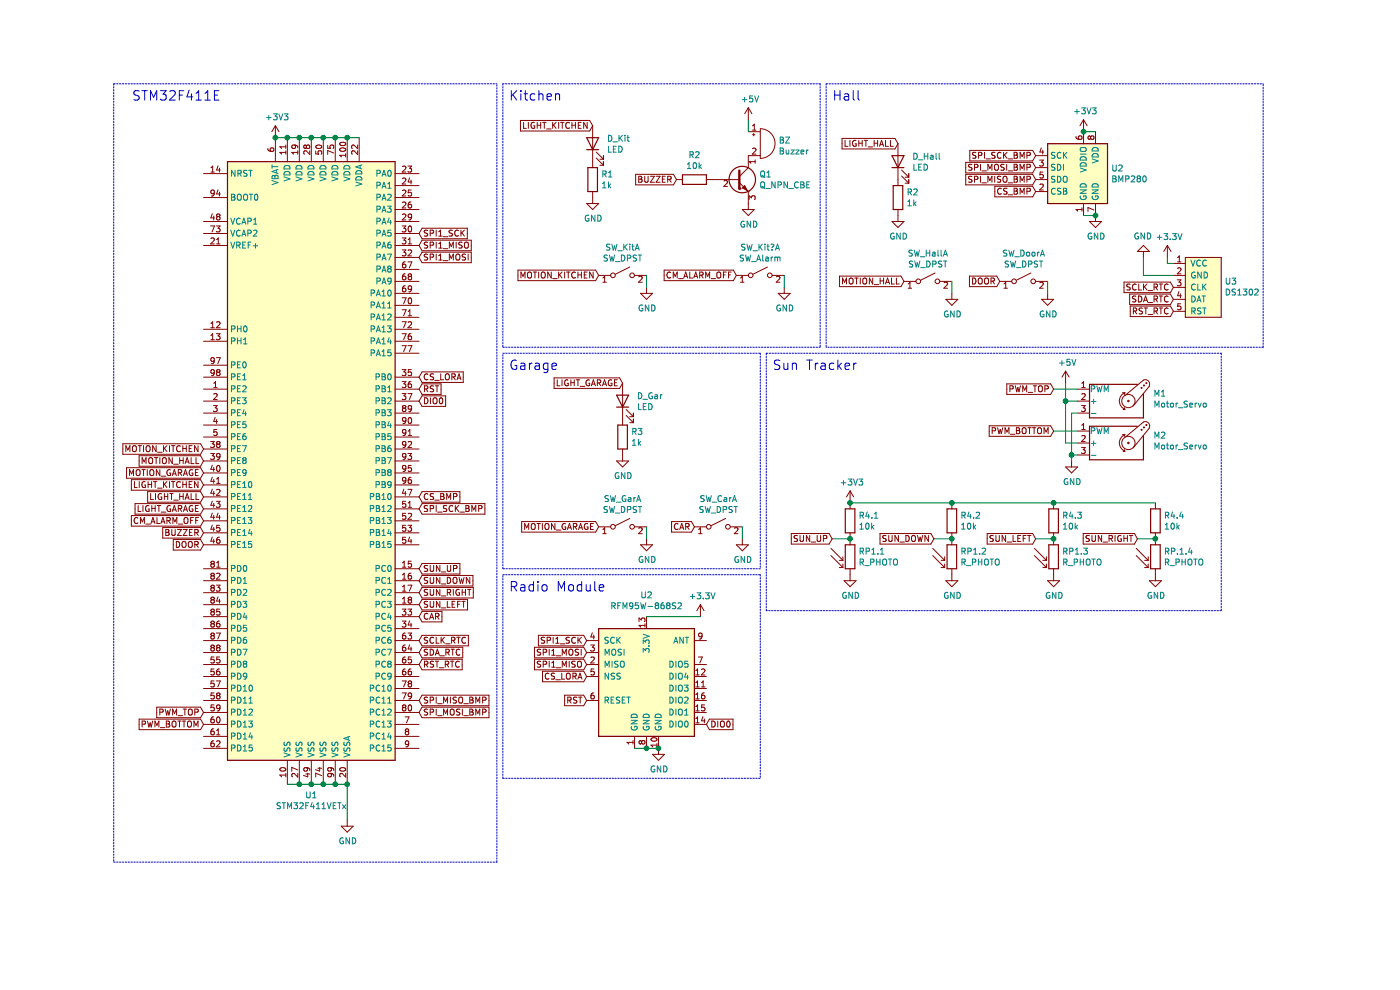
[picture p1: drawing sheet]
EESchema Schematic File Version 4
EELAYER 30 0
EELAYER END
$Descr A4 11693 8268
encoding utf-8
Sheet 1 1
Title ""
Date ""
Rev ""
Comp ""
Comment1 ""
Comment2 ""
Comment3 ""
Comment4 ""
$EndDescr
$Comp
L MCU_ST_STM32F4:STM32F411VETx U1
U 1 1
P 2600 3850
F 0 "U1" H 2600 1061 50  0000 C CNN
F 1 "STM32F411VETx" H 2600 970 50  0000 C CNN
F 2 "Package_QFP:LQFP-100_14x14mm_P0.5mm" H 1900 1350 50  0001 R CNN
F 3 "http://www.st.com/st-web-ui/static/active/en/resource/technical/document/datasheet/DM00115249.pdf" H 2600 3850 50  0001 C CNN
	1    2600 3850
	1    0    0    -1  
$EndComp
$Comp
L Device:LED D_Kit
U 1 1
P 4950 1200
F 0 "D_Kit" V 4989 1082 50  0000 R CNN
F 1 "LED" V 4898 1082 50  0000 R CNN
F 2 "" H 4950 1200 50  0001 C CNN
F 3 "~" H 4950 1200 50  0001 C CNN
	1    4950 1200
	0    -1   -1   0   
$EndComp
$Comp
L Device:R R1
U 1 1
P 4950 1500
F 0 "R1" H 5020 1546 50  0000 L CNN
F 1 "1k" H 5020 1455 50  0000 L CNN
F 2 "" V 4880 1500 50  0001 C CNN
F 3 "~" H 4950 1500 50  0001 C CNN
	1    4950 1500
	1    0    0    -1  
$EndComp
$Comp
L power:GND #PWR?
U 1 1
P 4950 1650
F 0 "#PWR?" H 4950 1400 50  0001 C CNN
F 1 "GND" H 4955 1477 50  0000 C CNN
F 2 "" H 4950 1650 50  0001 C CNN
F 3 "" H 4950 1650 50  0001 C CNN
	1    4950 1650
	1    0    0    -1  
$EndComp
Text GLabel 4950 1050 0    50   Input ~ 0
LIGHT_KITCHEN
$Comp
L Switch:SW_DPST_x2 SW_Kit
U 1 1
P 5200 2300
F 0 "SW_Kit" H 5200 2535 50  0000 C CNN
F 1 "SW_DPST" H 5200 2444 50  0000 C CNN
F 2 "" H 5200 2300 50  0001 C CNN
F 3 "~" H 5200 2300 50  0001 C CNN
	1    5200 2300
	1    0    0    -1  
$EndComp
$Comp
L power:GND #PWR?
U 1 1
P 5400 2400
F 0 "#PWR?" H 5400 2150 50  0001 C CNN
F 1 "GND" H 5405 2227 50  0000 C CNN
F 2 "" H 5400 2400 50  0001 C CNN
F 3 "" H 5400 2400 50  0001 C CNN
	1    5400 2400
	1    0    0    -1  
$EndComp
Wire Wire Line
	5400 2300 5400 2400
Text GLabel 5000 2300 0    50   Input ~ 0
MOTION_KITCHEN
$Comp
L Device:LED D_Hall
U 1 1
P 7500 1350
F 0 "D_Hall" V 7539 1232 50  0000 R CNN
F 1 "LED" V 7448 1232 50  0000 R CNN
F 2 "" H 7500 1350 50  0001 C CNN
F 3 "~" H 7500 1350 50  0001 C CNN
	1    7500 1350
	0    -1   -1   0   
$EndComp
$Comp
L Device:R R2
U 1 1
P 7500 1650
F 0 "R2" H 7570 1696 50  0000 L CNN
F 1 "1k" H 7570 1605 50  0000 L CNN
F 2 "" V 7430 1650 50  0001 C CNN
F 3 "~" H 7500 1650 50  0001 C CNN
	1    7500 1650
	1    0    0    -1  
$EndComp
$Comp
L power:GND #PWR?
U 1 1
P 7500 1800
F 0 "#PWR?" H 7500 1550 50  0001 C CNN
F 1 "GND" H 7505 1627 50  0000 C CNN
F 2 "" H 7500 1800 50  0001 C CNN
F 3 "" H 7500 1800 50  0001 C CNN
	1    7500 1800
	1    0    0    -1  
$EndComp
Text GLabel 7500 1200 0    50   Input ~ 0
LIGHT_HALL
$Comp
L Switch:SW_DPST_x2 SW_Hall
U 1 1
P 7750 2350
F 0 "SW_Hall" H 7750 2585 50  0000 C CNN
F 1 "SW_DPST" H 7750 2494 50  0000 C CNN
F 2 "" H 7750 2350 50  0001 C CNN
F 3 "~" H 7750 2350 50  0001 C CNN
	1    7750 2350
	1    0    0    -1  
$EndComp
$Comp
L power:GND #PWR?
U 1 1
P 7950 2450
F 0 "#PWR?" H 7950 2200 50  0001 C CNN
F 1 "GND" H 7955 2277 50  0000 C CNN
F 2 "" H 7950 2450 50  0001 C CNN
F 3 "" H 7950 2450 50  0001 C CNN
	1    7950 2450
	1    0    0    -1  
$EndComp
Wire Wire Line
	7950 2350 7950 2450
Text GLabel 7550 2350 0    50   Input ~ 0
MOTION_HALL
$Comp
L Device:LED D_Gar
U 1 1
P 5200 3350
F 0 "D_Gar" V 5239 3232 50  0000 R CNN
F 1 "LED" V 5148 3232 50  0000 R CNN
F 2 "" H 5200 3350 50  0001 C CNN
F 3 "~" H 5200 3350 50  0001 C CNN
	1    5200 3350
	0    -1   -1   0   
$EndComp
$Comp
L Device:R R3
U 1 1
P 5200 3650
F 0 "R3" H 5270 3696 50  0000 L CNN
F 1 "1k" H 5270 3605 50  0000 L CNN
F 2 "" V 5130 3650 50  0001 C CNN
F 3 "~" H 5200 3650 50  0001 C CNN
	1    5200 3650
	1    0    0    -1  
$EndComp
$Comp
L power:GND #PWR?
U 1 1
P 5200 3800
F 0 "#PWR?" H 5200 3550 50  0001 C CNN
F 1 "GND" H 5205 3627 50  0000 C CNN
F 2 "" H 5200 3800 50  0001 C CNN
F 3 "" H 5200 3800 50  0001 C CNN
	1    5200 3800
	1    0    0    -1  
$EndComp
Text GLabel 5200 3200 0    50   Input ~ 0
LIGHT_GARAGE
$Comp
L Switch:SW_DPST_x2 SW_Gar
U 1 1
P 5200 4400
F 0 "SW_Gar" H 5200 4635 50  0000 C CNN
F 1 "SW_DPST" H 5200 4544 50  0000 C CNN
F 2 "" H 5200 4400 50  0001 C CNN
F 3 "~" H 5200 4400 50  0001 C CNN
	1    5200 4400
	1    0    0    -1  
$EndComp
$Comp
L power:GND #PWR?
U 1 1
P 5400 4500
F 0 "#PWR?" H 5400 4250 50  0001 C CNN
F 1 "GND" H 5405 4327 50  0000 C CNN
F 2 "" H 5400 4500 50  0001 C CNN
F 3 "" H 5400 4500 50  0001 C CNN
	1    5400 4500
	1    0    0    -1  
$EndComp
Wire Wire Line
	5400 4400 5400 4500
Text GLabel 5000 4400 0    50   Input ~ 0
MOTION_GARAGE
$Comp
L Device:Buzzer BZ
U 1 1
P 6350 1200
F 0 "BZ" H 6502 1229 50  0000 L CNN
F 1 "Buzzer" H 6502 1138 50  0000 L CNN
F 2 "" V 6325 1300 50  0001 C CNN
F 3 "~" V 6325 1300 50  0001 C CNN
	1    6350 1200
	1    0    0    -1  
$EndComp
$Comp
L Device:Q_NPN_CBE Q1
U 1 1
P 6150 1500
F 0 "Q1" H 6341 1546 50  0000 L CNN
F 1 "Q_NPN_CBE" H 6341 1455 50  0000 L CNN
F 2 "" H 6350 1600 50  0001 C CNN
F 3 "~" H 6150 1500 50  0001 C CNN
	1    6150 1500
	1    0    0    -1  
$EndComp
$Comp
L power:GND #PWR?
U 1 1
P 6250 1700
F 0 "#PWR?" H 6250 1450 50  0001 C CNN
F 1 "GND" H 6255 1527 50  0000 C CNN
F 2 "" H 6250 1700 50  0001 C CNN
F 3 "" H 6250 1700 50  0001 C CNN
	1    6250 1700
	1    0    0    -1  
$EndComp
$Comp
L Device:R R2
U 1 1
P 5800 1500
F 0 "R2" V 5593 1500 50  0000 C CNN
F 1 "10k" V 5684 1500 50  0000 C CNN
F 2 "" V 5730 1500 50  0001 C CNN
F 3 "~" H 5800 1500 50  0001 C CNN
	1    5800 1500
	0    1    1    0   
$EndComp
$Comp
L power:+5V #PWR?
U 1 1
P 6250 1000
F 0 "#PWR?" H 6250 850 50  0001 C CNN
F 1 "+5V" H 6265 1173 50  0000 C CNN
F 2 "" H 6250 1000 50  0001 C CNN
F 3 "" H 6250 1000 50  0001 C CNN
	1    6250 1000
	1    0    0    -1  
$EndComp
Wire Wire Line
	6250 1000 6250 1100
Text GLabel 5650 1500 0    50   Input ~ 0
BUZZER
$Comp
L Switch:SW_DPST_x2 SW_Kit?
U 1 1
P 6350 2300
F 0 "SW_Kit?" H 6350 2535 50  0000 C CNN
F 1 "SW_Alarm" H 6350 2444 50  0000 C CNN
F 2 "" H 6350 2300 50  0001 C CNN
F 3 "~" H 6350 2300 50  0001 C CNN
	1    6350 2300
	1    0    0    -1  
$EndComp
$Comp
L power:GND #PWR?
U 1 1
P 6550 2400
F 0 "#PWR?" H 6550 2150 50  0001 C CNN
F 1 "GND" H 6555 2227 50  0000 C CNN
F 2 "" H 6550 2400 50  0001 C CNN
F 3 "" H 6550 2400 50  0001 C CNN
	1    6550 2400
	1    0    0    -1  
$EndComp
Wire Wire Line
	6550 2300 6550 2400
Text GLabel 6150 2300 0    50   Input ~ 0
CM_ALARM_OFF
Text Notes 4250 850  0    79   ~ 0
Kitchen\n
Wire Notes Line
	6850 700  6850 2900
$Comp
L Sensor_Pressure:BMP280 U2
U 1 1
P 9050 1500
F 0 "U2" H 9280 1596 50  0000 L CNN
F 1 "BMP280" H 9280 1505 50  0000 L CNN
F 2 "Package_LGA:Bosch_LGA-8_2x2.5mm_P0.65mm_ClockwisePinNumbering" H 9050 800 50  0001 C CNN
F 3 "https://ae-bst.resource.bosch.com/media/_tech/media/datasheets/BST-BMP280-DS001.pdf" H 9050 1500 50  0001 C CNN
	1    9050 1500
	1    0    0    -1  
$EndComp
$Comp
L power:GND #PWR?
U 1 1
P 2900 6850
F 0 "#PWR?" H 2900 6600 50  0001 C CNN
F 1 "GND" H 2905 6677 50  0000 C CNN
F 2 "" H 2900 6850 50  0001 C CNN
F 3 "" H 2900 6850 50  0001 C CNN
	1    2900 6850
	1    0    0    -1  
$EndComp
Wire Wire Line
	2900 6850 2900 6550
Wire Wire Line
	2800 6550 2900 6550
Connection ~ 2900 6550
Wire Wire Line
	2800 6550 2700 6550
Connection ~ 2800 6550
Wire Wire Line
	2700 6550 2600 6550
Connection ~ 2700 6550
Wire Wire Line
	2500 6550 2600 6550
Connection ~ 2600 6550
Wire Wire Line
	2500 6550 2400 6550
Connection ~ 2500 6550
$Comp
L power:+3V3 #PWR?
U 1 1
P 2300 1150
F 0 "#PWR?" H 2300 1000 50  0001 C CNN
F 1 "+3V3" H 2315 1323 50  0000 C CNN
F 2 "" H 2300 1150 50  0001 C CNN
F 3 "" H 2300 1150 50  0001 C CNN
	1    2300 1150
	1    0    0    -1  
$EndComp
Wire Wire Line
	2300 1150 2400 1150
Connection ~ 2300 1150
Wire Wire Line
	2400 1150 2500 1150
Connection ~ 2400 1150
Wire Wire Line
	2500 1150 2600 1150
Connection ~ 2500 1150
Wire Wire Line
	2700 1150 2600 1150
Connection ~ 2600 1150
Wire Wire Line
	2700 1150 2800 1150
Connection ~ 2700 1150
Wire Wire Line
	2800 1150 2900 1150
Connection ~ 2800 1150
Wire Wire Line
	2900 1150 3000 1150
Connection ~ 2900 1150
Text Notes 1100 850  0    79   ~ 0
STM32F411E
Wire Notes Line
	950  700  950  7200
Wire Notes Line
	4150 7200 4150 700 
$Comp
L power:GND #PWR?
U 1 1
P 9150 1800
F 0 "#PWR?" H 9150 1550 50  0001 C CNN
F 1 "GND" H 9155 1627 50  0000 C CNN
F 2 "" H 9150 1800 50  0001 C CNN
F 3 "" H 9150 1800 50  0001 C CNN
	1    9150 1800
	1    0    0    -1  
$EndComp
Wire Wire Line
	9050 1100 9150 1100
Wire Wire Line
	9050 1800 9150 1800
Connection ~ 9150 1800
Text GLabel 8650 1300 0    50   Input ~ 0
SPI_SCK_BMP
Text GLabel 8650 1500 0    50   Input ~ 0
SPI_MISO_BMP
Text GLabel 8650 1400 0    50   Input ~ 0
SPI_MOSI_BMP
Text GLabel 8650 1600 0    50   Input ~ 0
CS_BMP
$Comp
L power:GND #PWR?
U 1 1
P 9550 2150
F 0 "#PWR?" H 9550 1900 50  0001 C CNN
F 1 "GND" H 9555 1977 50  0000 C CNN
F 2 "" H 9550 2150 50  0001 C CNN
F 3 "" H 9550 2150 50  0001 C CNN
	1    9550 2150
	-1   0    0    1   
$EndComp
Connection ~ 9050 1100
$Comp
L power:+3V3 #PWR?
U 1 1
P 9050 1100
F 0 "#PWR?" H 9050 950 50  0001 C CNN
F 1 "+3V3" H 9065 1273 50  0000 C CNN
F 2 "" H 9050 1100 50  0001 C CNN
F 3 "" H 9050 1100 50  0001 C CNN
	1    9050 1100
	1    0    0    -1  
$EndComp
Text Notes 6950 850  0    79   ~ 0
Hall
Wire Notes Line
	6900 700  6900 2900
Wire Notes Line
	10550 2900 10550 700 
$Comp
L Switch:SW_DPST_x2 SW_Car
U 1 1
P 6000 4400
F 0 "SW_Car" H 6000 4635 50  0000 C CNN
F 1 "SW_DPST" H 6000 4544 50  0000 C CNN
F 2 "" H 6000 4400 50  0001 C CNN
F 3 "~" H 6000 4400 50  0001 C CNN
	1    6000 4400
	1    0    0    -1  
$EndComp
$Comp
L power:GND #PWR?
U 1 1
P 6200 4500
F 0 "#PWR?" H 6200 4250 50  0001 C CNN
F 1 "GND" H 6205 4327 50  0000 C CNN
F 2 "" H 6200 4500 50  0001 C CNN
F 3 "" H 6200 4500 50  0001 C CNN
	1    6200 4500
	1    0    0    -1  
$EndComp
Wire Wire Line
	6200 4400 6200 4500
Text GLabel 5800 4400 0    50   Input ~ 0
CAR
Wire Notes Line
	10550 2900 6900 2900
Wire Notes Line
	6900 700  10550 700 
Wire Notes Line
	4200 2900 6850 2900
Wire Notes Line
	6850 700  4200 700 
Wire Notes Line
	4200 700  4200 2900
Text Notes 4250 3100 0    79   ~ 0
Garage\n
Wire Notes Line
	4200 2950 6350 2950
Wire Notes Line
	6350 2950 6350 4750
Wire Notes Line
	6350 4750 4200 4750
Wire Notes Line
	4200 4750 4200 2950
$Comp
L Motor:Motor_Servo M1
U 1 1
P 9300 3350
F 0 "M1" H 9632 3415 50  0000 L CNN
F 1 "Motor_Servo" H 9632 3324 50  0000 L CNN
F 2 "" H 9300 3160 50  0001 C CNN
F 3 "http://forums.parallax.com/uploads/attachments/46831/74481.png" H 9300 3160 50  0001 C CNN
	1    9300 3350
	1    0    0    -1  
$EndComp
$Comp
L Motor:Motor_Servo M2
U 1 1
P 9300 3700
F 0 "M2" H 9632 3765 50  0000 L CNN
F 1 "Motor_Servo" H 9632 3674 50  0000 L CNN
F 2 "" H 9300 3510 50  0001 C CNN
F 3 "http://forums.parallax.com/uploads/attachments/46831/74481.png" H 9300 3510 50  0001 C CNN
	1    9300 3700
	1    0    0    -1  
$EndComp
$Comp
L Device:R_PHOTO RP1.1
U 1 1
P 7100 4650
F 0 "RP1.1" H 7170 4696 50  0000 L CNN
F 1 "R_PHOTO" H 7170 4605 50  0000 L CNN
F 2 "" V 7150 4400 50  0001 L CNN
F 3 "~" H 7100 4600 50  0001 C CNN
	1    7100 4650
	1    0    0    -1  
$EndComp
$Comp
L power:GND #PWR?
U 1 1
P 8950 3850
F 0 "#PWR?" H 8950 3600 50  0001 C CNN
F 1 "GND" H 8955 3677 50  0000 C CNN
F 2 "" H 8950 3850 50  0001 C CNN
F 3 "" H 8950 3850 50  0001 C CNN
	1    8950 3850
	1    0    0    -1  
$EndComp
$Comp
L power:+5V #PWR?
U 1 1
P 8900 3200
F 0 "#PWR?" H 8900 3050 50  0001 C CNN
F 1 "+5V" H 8915 3373 50  0000 C CNN
F 2 "" H 8900 3200 50  0001 C CNN
F 3 "" H 8900 3200 50  0001 C CNN
	1    8900 3200
	1    0    0    -1  
$EndComp
Wire Wire Line
	9000 3450 8950 3450
Wire Wire Line
	8950 3450 8950 3800
Wire Wire Line
	9000 3800 8950 3800
Connection ~ 8950 3800
Wire Wire Line
	8950 3800 8950 3850
Wire Wire Line
	9000 3350 8900 3350
Wire Wire Line
	8900 3350 8900 3200
Wire Wire Line
	9000 3700 8900 3700
Wire Wire Line
	8900 3700 8900 3350
Connection ~ 8900 3350
Text GLabel 8800 3600 0    50   Input ~ 0
PWM_BOTTOM
Text GLabel 8800 3250 0    50   Input ~ 0
PWM_TOP
Wire Wire Line
	8800 3250 9000 3250
Wire Wire Line
	8800 3600 9000 3600
Text Notes 6450 3100 0    79   ~ 0
Sun Tracker\n
$Comp
L power:GND #PWR?
U 1 1
P 7100 4800
F 0 "#PWR?" H 7100 4550 50  0001 C CNN
F 1 "GND" H 7105 4627 50  0000 C CNN
F 2 "" H 7100 4800 50  0001 C CNN
F 3 "" H 7100 4800 50  0001 C CNN
	1    7100 4800
	1    0    0    -1  
$EndComp
$Comp
L Device:R R4.1
U 1 1
P 7100 4350
F 0 "R4.1" H 7170 4396 50  0000 L CNN
F 1 "10k" H 7170 4305 50  0000 L CNN
F 2 "" V 7030 4350 50  0001 C CNN
F 3 "~" H 7100 4350 50  0001 C CNN
	1    7100 4350
	1    0    0    -1  
$EndComp
$Comp
L power:+3V3 #PWR?
U 1 1
P 7100 4200
F 0 "#PWR?" H 7100 4050 50  0001 C CNN
F 1 "+3V3" H 7115 4373 50  0000 C CNN
F 2 "" H 7100 4200 50  0001 C CNN
F 3 "" H 7100 4200 50  0001 C CNN
	1    7100 4200
	1    0    0    -1  
$EndComp
Wire Wire Line
	6950 4500 7100 4500
Connection ~ 7100 4500
$Comp
L Device:R_PHOTO RP.1.4
U 1 1
P 9650 4650
F 0 "RP.1.4" H 9720 4696 50  0000 L CNN
F 1 "R_PHOTO" H 9720 4605 50  0000 L CNN
F 2 "" V 9700 4400 50  0001 L CNN
F 3 "~" H 9650 4600 50  0001 C CNN
	1    9650 4650
	1    0    0    -1  
$EndComp
$Comp
L power:GND #PWR?
U 1 1
P 9650 4800
F 0 "#PWR?" H 9650 4550 50  0001 C CNN
F 1 "GND" H 9655 4627 50  0000 C CNN
F 2 "" H 9650 4800 50  0001 C CNN
F 3 "" H 9650 4800 50  0001 C CNN
	1    9650 4800
	1    0    0    -1  
$EndComp
Text GLabel 9500 4500 0    50   Input ~ 0
SUN_RIGHT
$Comp
L Device:R R4.4
U 1 1
P 9650 4350
F 0 "R4.4" H 9720 4396 50  0000 L CNN
F 1 "10k" H 9720 4305 50  0000 L CNN
F 2 "" V 9580 4350 50  0001 C CNN
F 3 "~" H 9650 4350 50  0001 C CNN
	1    9650 4350
	1    0    0    -1  
$EndComp
Wire Wire Line
	9500 4500 9650 4500
Connection ~ 9650 4500
$Comp
L Device:R_PHOTO RP1.2
U 1 1
P 7950 4650
F 0 "RP1.2" H 8020 4696 50  0000 L CNN
F 1 "R_PHOTO" H 8020 4605 50  0000 L CNN
F 2 "" V 8000 4400 50  0001 L CNN
F 3 "~" H 7950 4600 50  0001 C CNN
	1    7950 4650
	1    0    0    -1  
$EndComp
$Comp
L power:GND #PWR?
U 1 1
P 7950 4800
F 0 "#PWR?" H 7950 4550 50  0001 C CNN
F 1 "GND" H 7955 4627 50  0000 C CNN
F 2 "" H 7950 4800 50  0001 C CNN
F 3 "" H 7950 4800 50  0001 C CNN
	1    7950 4800
	1    0    0    -1  
$EndComp
$Comp
L Device:R R4.2
U 1 1
P 7950 4350
F 0 "R4.2" H 8020 4396 50  0000 L CNN
F 1 "10k" H 8020 4305 50  0000 L CNN
F 2 "" V 7880 4350 50  0001 C CNN
F 3 "~" H 7950 4350 50  0001 C CNN
	1    7950 4350
	1    0    0    -1  
$EndComp
Wire Wire Line
	7800 4500 7950 4500
Connection ~ 7950 4500
$Comp
L Device:R_PHOTO RP1.3
U 1 1
P 8800 4650
F 0 "RP1.3" H 8870 4696 50  0000 L CNN
F 1 "R_PHOTO" H 8870 4605 50  0000 L CNN
F 2 "" V 8850 4400 50  0001 L CNN
F 3 "~" H 8800 4600 50  0001 C CNN
	1    8800 4650
	1    0    0    -1  
$EndComp
$Comp
L power:GND #PWR?
U 1 1
P 8800 4800
F 0 "#PWR?" H 8800 4550 50  0001 C CNN
F 1 "GND" H 8805 4627 50  0000 C CNN
F 2 "" H 8800 4800 50  0001 C CNN
F 3 "" H 8800 4800 50  0001 C CNN
	1    8800 4800
	1    0    0    -1  
$EndComp
Text GLabel 8650 4500 0    50   Input ~ 0
SUN_LEFT
$Comp
L Device:R R4.3
U 1 1
P 8800 4350
F 0 "R4.3" H 8870 4396 50  0000 L CNN
F 1 "10k" H 8870 4305 50  0000 L CNN
F 2 "" V 8730 4350 50  0001 C CNN
F 3 "~" H 8800 4350 50  0001 C CNN
	1    8800 4350
	1    0    0    -1  
$EndComp
Wire Wire Line
	8650 4500 8800 4500
Connection ~ 8800 4500
Wire Wire Line
	9650 4200 8800 4200
Wire Wire Line
	8800 4200 7950 4200
Connection ~ 8800 4200
Wire Wire Line
	7100 4200 7950 4200
Connection ~ 7100 4200
Connection ~ 7950 4200
Wire Notes Line
	6400 2950 10200 2950
Wire Notes Line
	10200 2950 10200 5100
Wire Notes Line
	10200 5100 6400 5100
Wire Notes Line
	6400 5100 6400 2950
Text Notes 4250 4950 0    79   ~ 0
Radio Module\n
Wire Notes Line
	6350 4800 6350 6500
Wire Notes Line
	4200 6500 4200 4800
$Comp
L power:+3.3V #PWR?
U 1 1
P 5850 5150
F 0 "#PWR?" H 5850 5000 50  0001 C CNN
F 1 "+3.3V" H 5865 5323 50  0000 C CNN
F 2 "" H 5850 5150 50  0001 C CNN
F 3 "" H 5850 5150 50  0001 C CNN
	1    5850 5150
	1    0    0    -1  
$EndComp
Text GLabel 4900 5350 0    50   Input ~ 0
SPI1_SCK
Text GLabel 4900 5550 0    50   Input ~ 0
SPI1_MISO
Text GLabel 4900 5450 0    50   Input ~ 0
SPI1_MOSI
Text GLabel 4900 5850 0    50   Input ~ 0
RST
Text GLabel 4900 5650 0    50   Input ~ 0
CS_LORA
$Comp
L power:GND #PWR?
U 1 1
P 5500 6250
F 0 "#PWR?" H 5500 6000 50  0001 C CNN
F 1 "GND" H 5505 6077 50  0000 C CNN
F 2 "" H 5500 6250 50  0001 C CNN
F 3 "" H 5500 6250 50  0001 C CNN
	1    5500 6250
	1    0    0    -1  
$EndComp
Wire Wire Line
	5850 5150 5400 5150
Text GLabel 5900 6050 2    50   Input ~ 0
DIO0
Text GLabel 3500 1950 2    50   Input ~ 0
SPI1_SCK
Text GLabel 3500 2050 2    50   Input ~ 0
SPI1_MISO
Text GLabel 3500 2150 2    50   Input ~ 0
SPI1_MOSI
Text GLabel 3500 5150 2    50   Input ~ 0
CAR
Text GLabel 3500 3150 2    50   Input ~ 0
CS_LORA
Connection ~ 5500 6250
Connection ~ 5400 6250
Wire Wire Line
	5400 6250 5500 6250
Wire Wire Line
	5300 6250 5400 6250
Text GLabel 3500 3350 2    50   Input ~ 0
DIO0
Text GLabel 3500 3250 2    50   Input ~ 0
RST
$Comp
L RF_Module:RFM95W-868S2 U2
U 1 1
P 5400 5650
F 0 "U2" H 5400 6331 50  0000 C CNN
F 1 "RFM95W-868S2" H 5400 6240 50  0000 C CNN
F 2 "" H 2100 7300 50  0001 C CNN
F 3 "https://www.hoperf.com/data/upload/portal/20181127/5bfcbea20e9ef.pdf" H 2100 7300 50  0001 C CNN
	1    5400 5650
	1    0    0    -1  
$EndComp
Text GLabel 1700 3750 0    50   Input ~ 0
MOTION_KITCHEN
Text GLabel 1700 3850 0    50   Input ~ 0
MOTION_HALL
Text GLabel 1700 3950 0    50   Input ~ 0
MOTION_GARAGE
Text GLabel 1700 4050 0    50   Input ~ 0
LIGHT_KITCHEN
Text GLabel 1700 4150 0    50   Input ~ 0
LIGHT_HALL
Text GLabel 1700 4250 0    50   Input ~ 0
LIGHT_GARAGE
Text GLabel 3500 4150 2    50   Input ~ 0
CS_BMP
Text GLabel 1700 4350 0    50   Input ~ 0
CM_ALARM_OFF
Text GLabel 1700 4450 0    50   Input ~ 0
BUZZER
$Comp
L Switch:SW_DPST_x2 SW_Door
U 1 1
P 8550 2350
F 0 "SW_Door" H 8550 2585 50  0000 C CNN
F 1 "SW_DPST" H 8550 2494 50  0000 C CNN
F 2 "" H 8550 2350 50  0001 C CNN
F 3 "~" H 8550 2350 50  0001 C CNN
	1    8550 2350
	1    0    0    -1  
$EndComp
$Comp
L power:GND #PWR?
U 1 1
P 8750 2450
F 0 "#PWR?" H 8750 2200 50  0001 C CNN
F 1 "GND" H 8755 2277 50  0000 C CNN
F 2 "" H 8750 2450 50  0001 C CNN
F 3 "" H 8750 2450 50  0001 C CNN
	1    8750 2450
	1    0    0    -1  
$EndComp
Wire Wire Line
	8750 2350 8750 2450
Text GLabel 8350 2350 0    50   Input ~ 0
DOOR
Text GLabel 1700 4550 0    50   Input ~ 0
DOOR
Text GLabel 3500 4250 2    50   Input ~ 0
SPI_SCK_BMP
Text GLabel 3500 5850 2    50   Input ~ 0
SPI_MISO_BMP
Text GLabel 3500 5950 2    50   Input ~ 0
SPI_MOSI_BMP
Wire Notes Line
	950  7200 4150 7200
Wire Notes Line
	950  700  4150 700 
Text GLabel 6950 4500 0    50   Input ~ 0
SUN_UP
Text GLabel 7800 4500 0    50   Input ~ 0
SUN_DOWN
Text GLabel 3500 4950 2    50   Input ~ 0
SUN_RIGHT
Text GLabel 3500 4750 2    50   Input ~ 0
SUN_UP
Text GLabel 3500 4850 2    50   Input ~ 0
SUN_DOWN
Text GLabel 3500 5050 2    50   Input ~ 0
SUN_LEFT
Text GLabel 1700 5950 0    50   Input ~ 0
PWM_TOP
Text GLabel 1700 6050 0    50   Input ~ 0
PWM_BOTTOM
$Comp
L Timer_RTC:DS1302 U3
U 1 1
P 10050 2150
F 0 "U3" H 10228 1951 50  0000 L CNN
F 1 "DS1302" H 10228 1860 50  0000 L CNN
F 2 "" H 10050 2300 50  0001 C CNN
F 3 "" H 10050 2300 50  0001 C CNN
	1    10050 2150
	1    0    0    -1  
$EndComp
$Comp
L power:+3.3V #PWR?
U 1 1
P 9750 2150
F 0 "#PWR?" H 9750 2000 50  0001 C CNN
F 1 "+3.3V" H 9765 2323 50  0000 C CNN
F 2 "" H 9750 2150 50  0001 C CNN
F 3 "" H 9750 2150 50  0001 C CNN
	1    9750 2150
	1    0    0    -1  
$EndComp
Wire Wire Line
	9750 2150 9750 2200
Wire Wire Line
	9750 2200 9800 2200
Wire Wire Line
	9550 2300 9800 2300
Wire Wire Line
	9550 2150 9550 2300
Text GLabel 3500 5450 2    50   Input ~ 0
SDA_RTC
Text GLabel 3500 5350 2    50   Input ~ 0
SCLK_RTC
Text GLabel 3500 5550 2    50   Input ~ 0
RST_RTC
Text GLabel 9800 2500 0    50   Input ~ 0
SDA_RTC
Text GLabel 9800 2400 0    50   Input ~ 0
SCLK_RTC
Text GLabel 9800 2600 0    50   Input ~ 0
RST_RTC
Wire Notes Line
	4200 4800 6350 4800
Wire Notes Line
	4200 6500 6350 6500
$EndSCHEMATC
